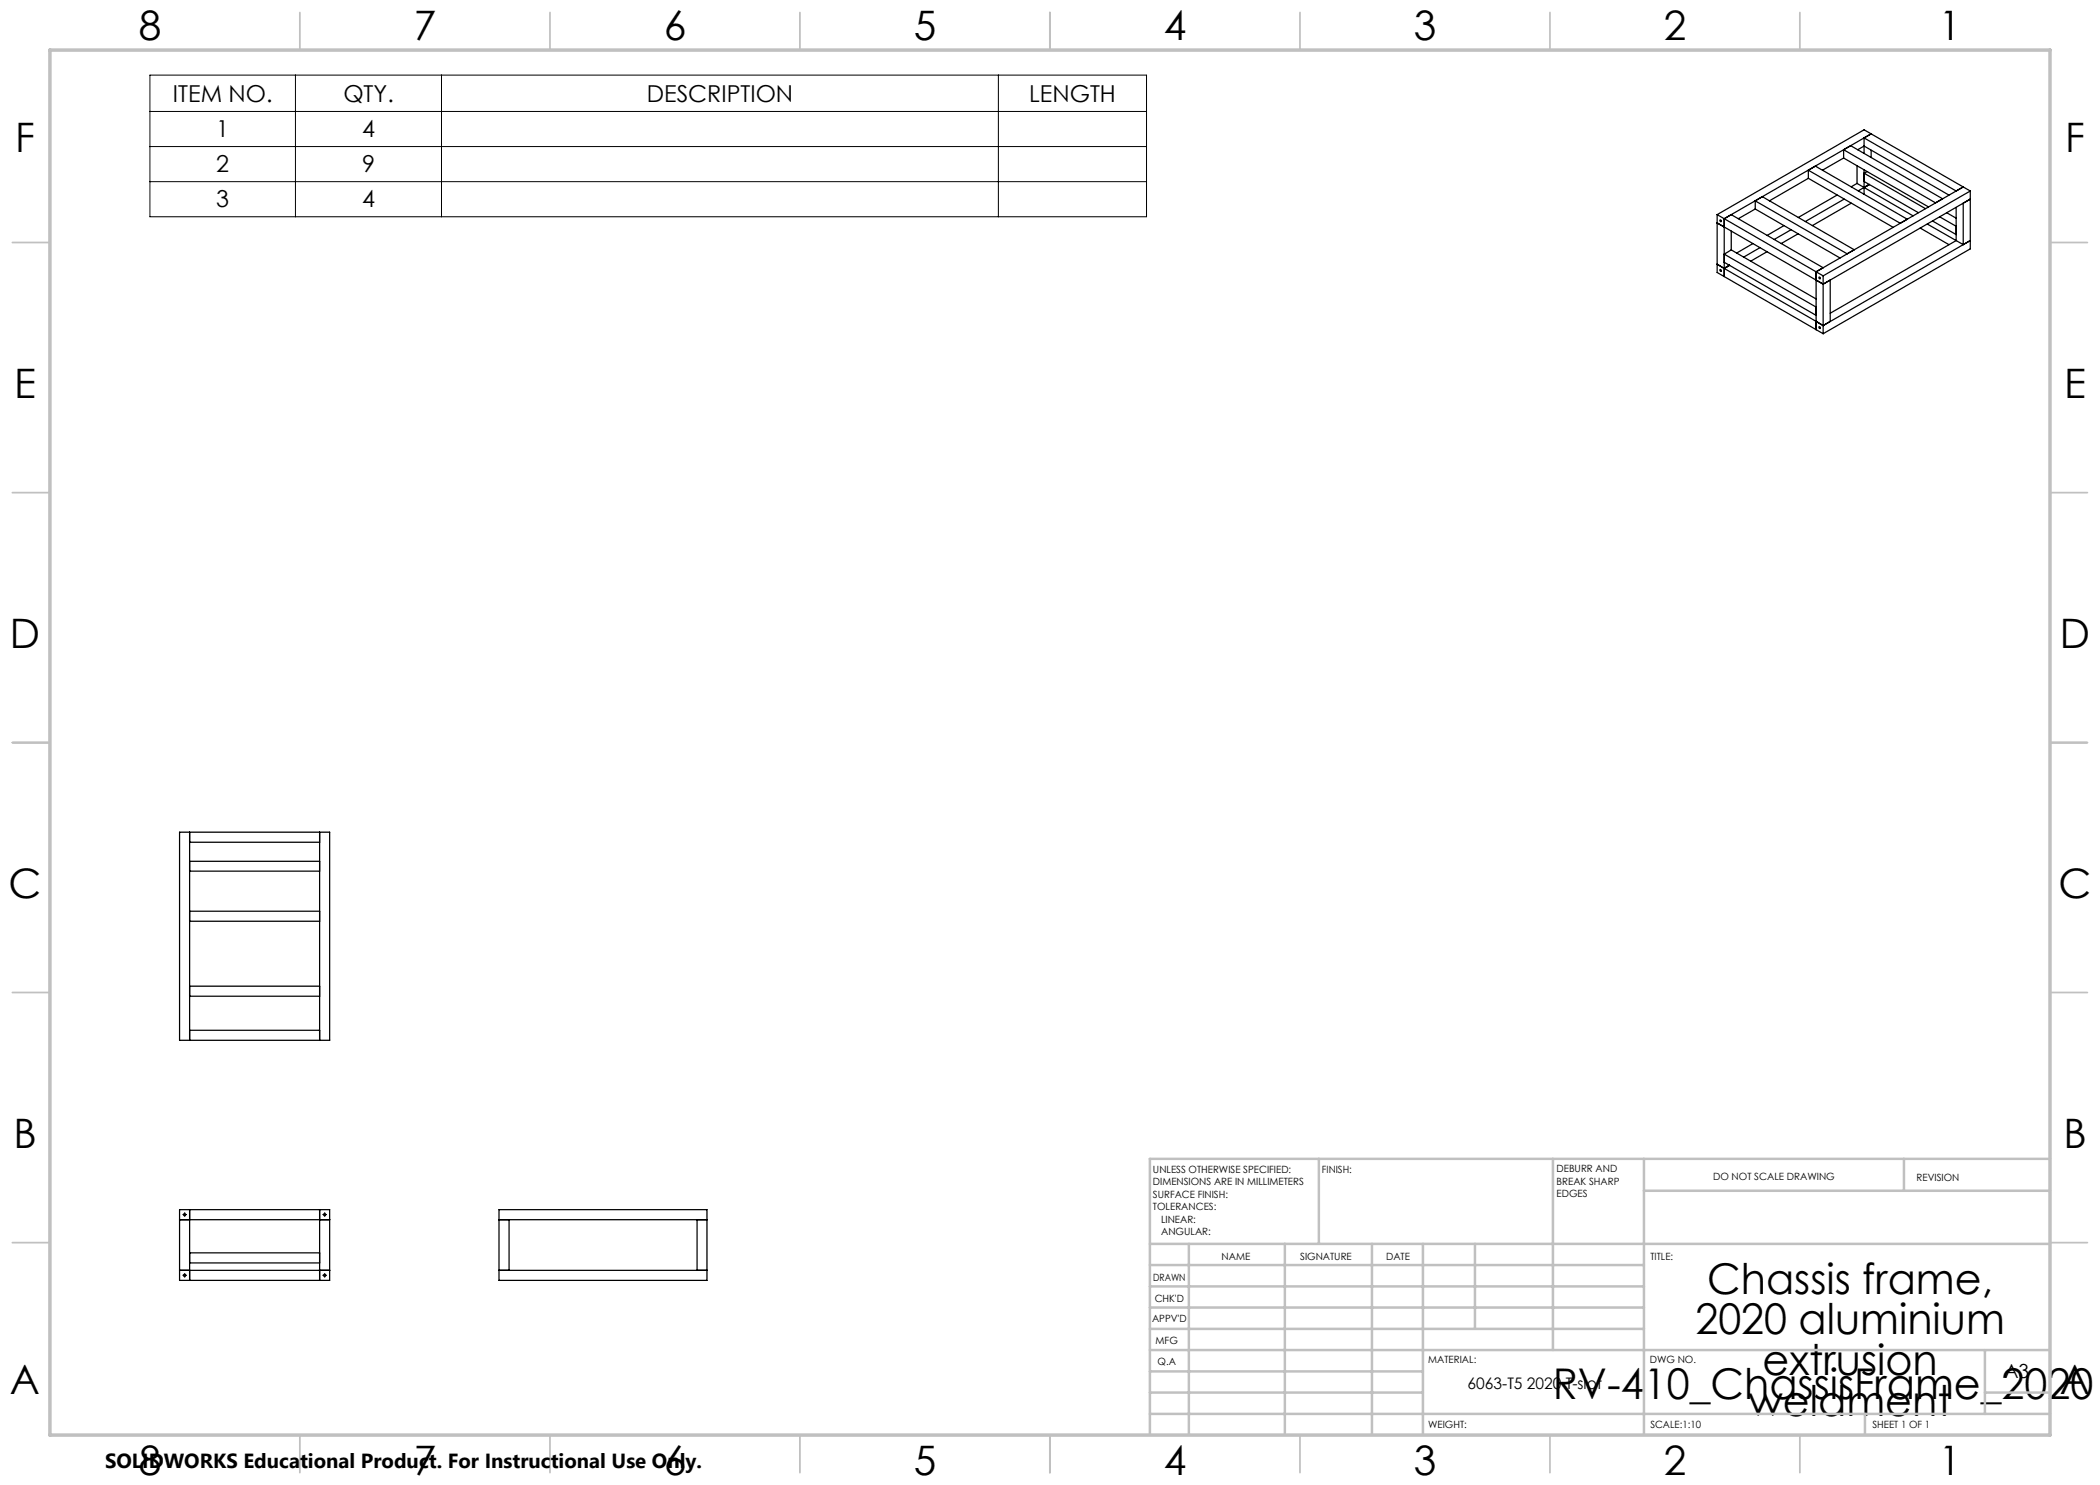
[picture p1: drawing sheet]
<svg xmlns="http://www.w3.org/2000/svg" width="420mm" height="297mm" viewBox="0 0 420 297" stroke-linecap="round" stroke-linejoin="round" font-family="sans-serif">
<g fill="none" stroke="#000" stroke-width=".25">
<path d="M361.7 35.7l-7.8 4.5M361.7 34l1.4-.8 18.4 10.6M361.7 34l18.3 10.7M361.7 35.7l16.9 9.8M361.7 34v1.7M367.4 39l-7.7 4.5M368.7 31.6l-4.2 2.4M368.7 29.9l1.4-.8 18.4 10.7-1.4 .8zM368.7 31.6l17 9.8M368.7 29.9v1.7M368.8 39.8l-7.7 4.5M371.4 36.7l-1.2 .7"/>
<path d="M371.4 33.2v3.5M371.4 36.7l1.4 .8M371.5 29.9l1.3-.7 17 9.8M372.8 37.5l1.1-.6-2.2 1.3M372.8 37.5l9.8 5.7M372.8 27.6v3.1M372.8 34v4.9M372.8 27.6l18.4 10.6 1.4-.8M372.8 36.3l10.9 6.2M373.4 34.3l-.6 .3 12.3 7.1M374.2 26.8l-29.4 16.9M374.2 26.8l-1.4-.8-29.4 16.9"/>
<path d="M374.2 26.8l18.4 10.6M374.2 26.8l-1.4 .8M374.2 30.1v1.4M392.6 37.4l-29.4 17M392.6 37.4l1.5 .8M394.1 38.2v11.6l-29.5 16.9M394.1 38.2l-29.5 17M343.4 52.8l1.4 .9M343.4 42.9v11.6l1.4 .8M343.4 44.6l21.2 12.2M343.4 42.9l1.4 .8M344 53.9h.1l.2 .3a.18 .18 0 0 1-.3 0 .18 .18 0 0 1 0-.2z"/>
<path d="M344.8 53.7l19.8 11.4M344.8 43.7v11.6M344.8 55.3l18.4 10.6M344.8 43.7l18.4 10.7M344.8 43.7l1.5-.8 18.3 10.6M344.8 52.5l18.4 10.6M345.9 53.1l-1.1 .6M346.3 50l-1.5 .8 18.4 10.6M346.3 50l16.9 9.8M346.3 46.2v3.8M350.6 48.7l-3.3 1.9M351 41.8l-3.3 1.9"/>
<path d="M351 40.2l18.4 10.6M351 41.8l17 9.8M351 40.2v1.6M351 40.2l1.5-.9 18.3 10.6M352 49.5l-3.3 1.9M353.4 50.3l-3.3 1.9M356.8 45.1l-3.4 2M358.2 45.9l-3.4 2M359.7 46.7l-3.5 2M363.2 54.4v11.5M363.2 54.4l1.4 .8M364.6 55.2v11.5"/>
<path d="M364.6 56.8l1.4-.8v8.3l-1.4 .8M370.2 40.6l-7.7 4.5M384 45.6l5.8 3.3M385.4 44.8l7.2 4.1M386.5 44.2l4.7 2.7M387.9 43.4l3.3 1.9M389.3 42.5l1.9 1.1M391.2 41.5v6.6l-25.2 14.5M392.6 48.9l1.5-.8-29.5 17M392.6 48.9v-8.3l1.5-.8-29.5 17M363.2 65.9l1.4 .8M363.8 65.4l.1-.1a.21 .21 0 0 1 .2 .2 .21 .21 0 0 1-.1 .2z"/>
<path d="M35.9 166.4h30v41.7h-30zM37.9 166.4v41.7M37.9 168.4h26M37.9 174.2h26M37.9 172.3h26M63.9 166.4v41.7M37.9 182.2h26M37.9 184.3h26M37.9 197.2h26M37.9 199.2h26M37.9 206.1h26M35.9 254.1h30"/>
<path d="M35.9 241.9h30v14.2h-30zM35.9 243.9h30M37.9 241.9v14.2M37.9 250.6h26M37.9 252.6h26M63.9 241.9v14.2M99.8 254.1h41.6M99.8 241.9h41.6v14.2h-41.6zM99.8 243.9h41.6M101.8 243.9v10.2M139.4 243.9v10.2"/>
<circle cx="344.2" cy="44.1" r=".16"/>
<circle cx="363.9" cy="55.6" r=".16"/>
<circle cx="36.9" cy="255.1" r=".22"/>
<circle cx="36.9" cy="242.9" r=".22"/>
<circle cx="64.9" cy="255.1" r=".21"/>
<circle cx="64.9" cy="242.9" r=".2"/>
</g>
<g fill="none" stroke="#000" stroke-width=".2" stroke-dasharray="15.2 1.3 1.3 1.3" stroke-linecap="butt">
<path d="M36.7 255.1h-.2M36.7 242.9h-.2M36.9 255.1v-.3M36.9 255.1h-.2M36.9 255.1v.2M36.9 255.1h.3M36.9 254.8v-.2M36.9 255.3v.2M36.9 242.9v-.2M36.9 242.9h-.2M36.9 242.9v.3M36.9 242.9h.3"/>
<path d="M36.9 242.7v-.2M36.9 243.2v.2M37.2 255.1h.2M37.2 242.9h.2M64.7 255.1h-.2M64.7 242.9h-.2M64.9 255.1v-.3M64.9 255.1h-.2M64.9 255.1v.2M64.9 255.1h.3M64.9 254.8v-.2M64.9 255.3v.2"/>
<path d="M64.9 242.9v-.2M64.9 242.9h-.2M64.9 242.9v.3M64.9 242.9h.3M64.9 242.7v-.2M64.9 243.2v.2M65.2 255.1h.2M65.2 242.9h.2"/>
</g>
<path d="M30 15h199.3v28.4h-199.3zM59.1 15v28.4M88.3 15v28.4M199.7 15v28.4M30 22.3h199.3M30 29.3h199.3M30 36.3h199.3" fill="none" stroke="#000" stroke-width=".2"/>
<g fill="none" stroke="#c0c0c0" stroke-width=".35">
<path d="M60 2.5v7.5M110 2.5v7.5M160 2.5v7.5M210 2.5v7.5M260 2.5v7.5M310 2.5v7.5M360 2.5v7.5M2.5 48.5h7.5M410 48.5h7.5M2.5 98.5h7.5M410 98.5h7.5M2.5 148.5h7.5"/>
<path d="M410 148.5h7.5M2.5 198.5h7.5M410 198.5h7.5M2.5 248.5h7.5M410 248.5h7.5M60 287v7.5M110 287v7.5M160 287v7.5M210 287v7.5M260 287v7.5M310 287v7.5M360 287v7.5"/>
</g>
<g fill="none" stroke="#c0c0c0" stroke-width=".5">
<path d="M263.8 231.8v17M310.6 231.8v38.2M328.8 231.8v55.2M328.8 238.2h81.2M380.8 231.8v6.4M410 231.8h-180v55.2M230 248.8h180M230 257.3h98.8M230 253h98.8M237.8 248.8v38.2M257 248.8v38.2M274.4 248.8v38.2"/>
<path d="M284.6 248.8v38.2M295 248.8v17M230 265.8h98.8M230 261.5h98.8M230 278.5h54.6M230 274.3h54.6M230 270h180M397 278.5h13M397 270v12.8M230 282.8h180M373 282.8v4.2"/>
</g>
<path d="M10 10h400v277h-400z" fill="none" stroke="#c0c0c0" stroke-width=".7"/>
<g font-size="8.5">
<text x="341.4" y="258.8">Chassis frame,</text>
<text x="339.1" y="266.9">2020 aluminium</text>
<text x="352.5" y="275">extrusion</text>
<text x="310.6" y="279.7">RV-410_ChassisFrame_2020</text>
<text x="349.7" y="283.1">weldment</text>
</g>
<g font-size="8.1">
<text x="27.7" y="8">8</text>
<text x="82.7" y="8">7</text>
<text x="132.7" y="8">6</text>
<text x="182.7" y="8">5</text>
<text x="232.7" y="8">4</text>
<text x="282.7" y="8">3</text>
<text x="332.7" y="8">2</text>
<text x="387.7" y="8">1</text>
<text x="3" y="30.4">F</text>
<text x="413" y="30.4">F</text>
<text x="2.8" y="79.6">E</text>
<text x="412.8" y="79.6">E</text>
<text x="2" y="129.6">D</text>
<text x="412" y="129.6">D</text>
<text x="1.7" y="179.6">C</text>
<text x="411.7" y="179.6">C</text>
<text x="2.7" y="229.6">B</text>
<text x="412.7" y="229.6">B</text>
<text x="2" y="278.9">A</text>
<text x="412" y="278.9">A</text>
<text x="27.7" y="295">8</text>
<text x="82.7" y="295">7</text>
<text x="132.7" y="295">6</text>
<text x="182.7" y="295">5</text>
<text x="232.7" y="295">4</text>
<text x="282.7" y="295">3</text>
<text x="332.7" y="295">2</text>
<text x="387.7" y="295">1</text>
</g>
<g font-size="4.7">
<text x="34.6" y="20.3">ITEM NO.</text>
<text x="68.7" y="20.3">QTY.</text>
<text x="129.4" y="20.3">DESCRIPTION</text>
<text x="205.8" y="20.3">LENGTH</text>
<text x="43.3" y="27.5">1</text>
<text x="72.4" y="27.5">4</text>
<text x="43.3" y="34.5">2</text>
<text x="72.4" y="34.5">9</text>
<text x="43.3" y="41.5">3</text>
<text x="72.4" y="41.5">4</text>
</g>
<text font-size="4.1" x="21" y="293.7">SOLIDWORKS Educational Product. For Instructional Use Only.</text>
<text font-size="3.9" x="400.9" y="275.5">A3</text>
<text font-size="3.2" x="293.5" y="277.9">6063-T5 2020 T-slot</text>
<g font-size="2">
<text x="230.6" y="234.6">UNLESS OTHERWISE SPECIFIED:</text>
<text x="230.6" y="237.1">DIMENSIONS ARE IN MILLIMETERS</text>
<text x="230.6" y="239.6">SURFACE FINISH:</text>
<text x="264.4" y="234.6">FINISH:</text>
<text x="311.3" y="234.5">DEBURR AND</text>
<text x="311.3" y="237">BREAK SHARP</text>
<text x="311.3" y="239.5">EDGES</text>
<text x="342.6" y="236">DO NOT SCALE DRAWING</text>
<text x="383.3" y="236.2">REVISION</text>
<text x="230.6" y="242.1">TOLERANCES:</text>
<text x="232.2" y="244.6">LINEAR:</text>
<text x="232.2" y="247.1">ANGULAR:</text>
<text x="244.3" y="252">NAME</text>
<text x="260" y="251.9">SIGNATURE</text>
<text x="277.2" y="251.9">DATE</text>
<text x="330.1" y="251.9">TITLE:</text>
<text x="230.6" y="256.1">DRAWN</text>
<text x="230.9" y="260.3">CHK'D</text>
<text x="230.4" y="264.4">APPV'D</text>
<text x="231.1" y="268.8">MFG</text>
<text x="231.5" y="273">Q.A</text>
<text x="285.6" y="272.5">MATERIAL:</text>
<text x="330" y="272.5">DWG NO.</text>
<text x="285.6" y="285.5">WEIGHT:</text>
<text x="330.1" y="285.6">SCALE:1:10</text>
<text x="374.5" y="285.6">SHEET 1 OF 1</text>
</g>
</svg>
